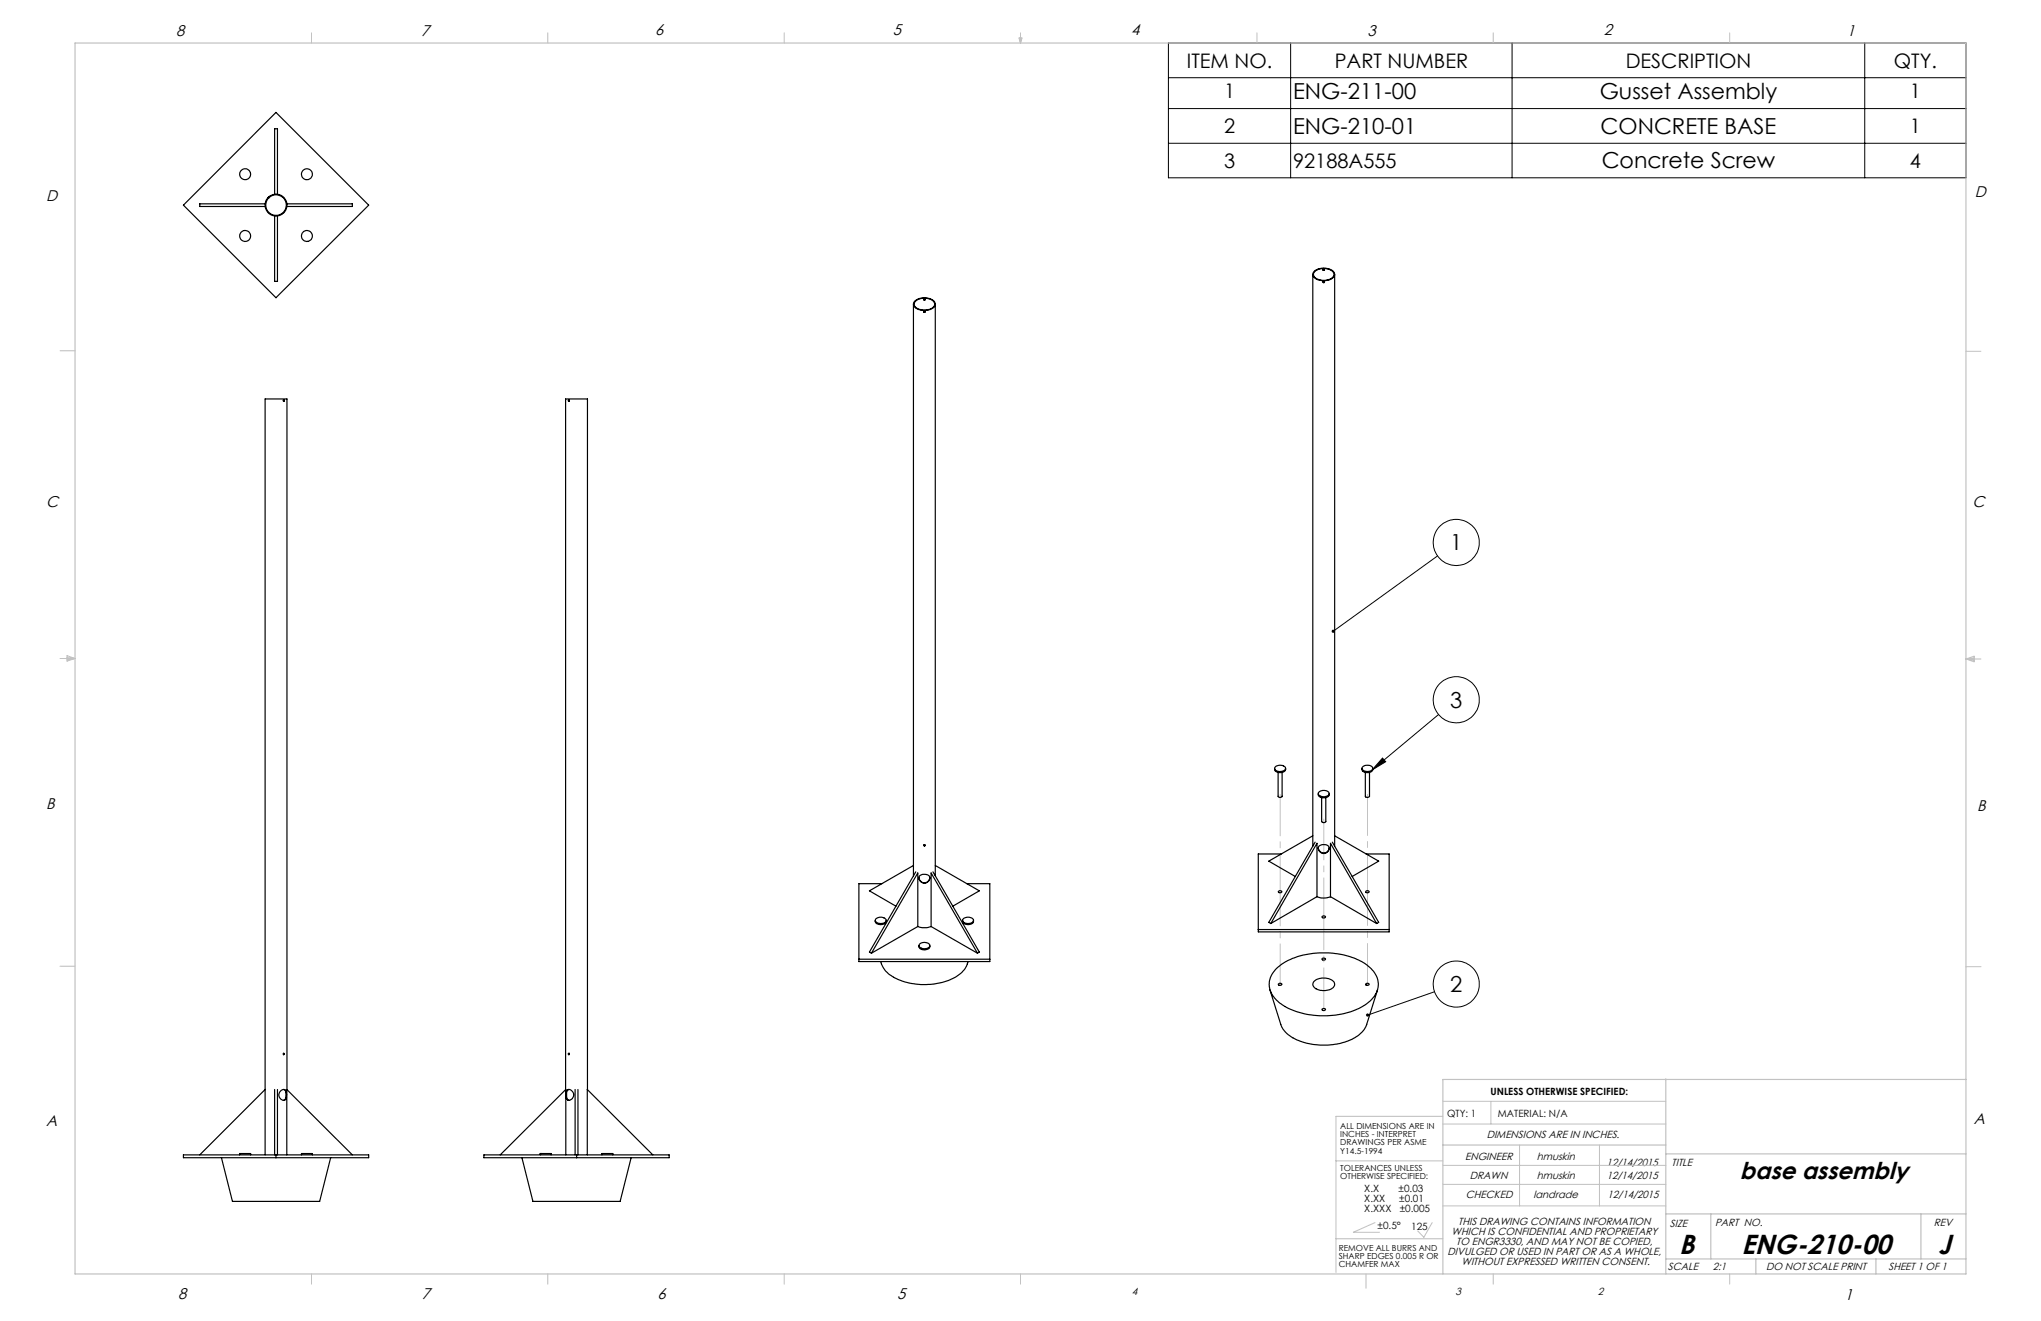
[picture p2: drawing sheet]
<svg xmlns="http://www.w3.org/2000/svg" width="432mm" height="279mm" viewBox="0 0 432 279" stroke-linecap="round" stroke-linejoin="round" font-family="sans-serif">
<g fill="none" stroke="#000" stroke-width=".21">
<path d="M247.2 9.1h168.7v28.5h-168.7zM247.2 16.4h168.7M273.1 9.1v28.5M319.9 9.1v28.5M394.5 9.1v28.5M247.2 23h168.7M247.2 30.3h168.7M304.1 117.6l-22.1 15.9M304.3 151.1l-14 11.7M292.5 160.3l.7 .8-2.9 1.7zM303.5 209.8l-14.2 4.9"/>
<circle cx="308.1" cy="114.7" r="4.9"/>
<circle cx="308.1" cy="148" r="4.9"/>
<circle cx="308.1" cy="208.1" r="4.9"/>
</g>
<path d="M280.1 173.3v40M289.3 168v40.2" fill="none" stroke="#c0c0c0" stroke-width=".21" stroke-dasharray="15.2 1.3 1.3 1.3" stroke-dashoffset="6.6"/>
<path d="M270.8 168v40.4" fill="none" stroke="#c0c0c0" stroke-width=".21" stroke-dasharray="15.2 1.3 1.3 1.3" stroke-dashoffset="6.5"/>
<g fill="none" stroke="#c0c0c0" stroke-width=".21">
<path d="M65.9 6.9v2.2M115.9 6.9v2.2M165.9 6.9v2.2M215.6 8h.6l-.3 1.1zM215.7 8l.2 1.1M215.9 6.9v2.2M216 8l-.1 1.1M265.9 6.9v2.2M315.9 6.9v2.2M365.9 6.9v2.2M12.7 74.2h3.2M415.9 74.3h3.2"/>
<path d="M12.7 139.3h3.2M14.2 139.1l1.7 .2M14.2 138.7l1.7 .6-1.7 .5zM15.9 139.3l-1.7 .3M415.9 139.4h3.2M415.9 139.4l1.8-.6v1.2zM415.9 139.4l1.8 .3M417.7 139.2l-1.8 .2M12.7 204.4h3.2M415.9 204.5h3.2M305.3 236.1h-22.7v33M305.3 232.9h47.1"/>
<path d="M305.3 237.7h47.1M315.4 232.9v4.8M282.6 245.5h22.7M290.9 258.6l-4.6 2h5.6M303 258.6l-1.8 3.1-1.3-1.3M305.3 255.1h47.1M305.3 250.5h47.1M305.3 246.5h47.1M321.5 242.2v12.9M338.4 242.2v12.9M65.9 269.5v2.1M115.9 269.5v2.1"/>
<path d="M165.9 269.5v2.1M215.9 269.5v2.1M282.6 262h22.7M289 269.5v3M315.9 269.5v2.1M365.9 269.5v2.1"/>
</g>
<path d="M15.9 9.1h400v260.4h-400zM352.4 228.2v41.3M415.9 228.3h-110.6v41.2M305.3 242.2h47.1M352.4 256.8h63.5M352.4 244.1h63.5M361.9 256.8v9.5M406.4 256.8v9.5M352.4 266.3h63.5M371.5 266.3v3.2M396.9 266.3v3.2" fill="none" stroke="#c0c0c0" stroke-width=".25"/>
<path d="M281.8 133.2v.5l.2-.2-.2 .2a.34 .34 0 0 0 .5 .1 .34 .34 0 0 0 0-.5 .34 .34 0 0 0-.5-.1zM292.5 160.3l.7 .8-2.9 1.7zM289.1 214.5l-.1 .3 .3-.1-.3 .1a.34 .34 0 0 0 .5 .2 .34 .34 0 0 0 .1-.6 .34 .34 0 0 0-.5 .1z" fill="#000"/>
<g fill="none" stroke="#000" stroke-width=".25">
<path d="M58.4 23.8l19.6 19.6-19.6 19.6-19.6-19.6zM56.1 43.1h-13.8v.6h13.8M56.7 41.9h.1M56.9 41.6h.1M58.1 41.1v-13.9h.6v13.9M58.1 45.7v13.8h.6v-13.8M60.7 43.1h13.8v.6h-13.8M277.7 58v121M278.2 57.2a3.2 3.2 0 0 1 4.1 .4 1.28 1.28 0 0 1-1.4 1.7 2.53 2.53 0 0 1-3.1-1.1v-.6zM278.2 57.4a2.86 2.86 0 0 1 4 .4 1.34 1.34 0 0 1-1.5 1.4 2.43 2.43 0 0 1-2.8-1.1l.1-.4zM279.9 57h.3M279.9 59.6h.3"/>
<path d="M282.4 58v121M193.3 64.3v120.9M193.6 63.6a3.1 3.1 0 0 1 4.2 .4 1.49 1.49 0 0 1-1.8 1.6 2.35 2.35 0 0 1-2.7-1.1l.1-.6zM193.6 63.8a2.93 2.93 0 0 1 4.1 .2 1.3 1.3 0 0 1-1.5 1.5 2.32 2.32 0 0 1-2.8-1.1zM195.4 63.3h.3M195.4 65.9l.1 .1 .2-.1M197.9 64.3v120.9M60 84.6v.2M120.4 84.6v.2M195.4 178.8h.3M269.7 162.5a1.12 1.12 0 0 0 1.7 .8l.5-.2 .1-.6M269.8 162.2a1.43 1.43 0 0 1 2.2 .3 1.31 1.31 0 0 1-2.3 0z"/>
<path d="M270.4 163.4v5a.49 .49 0 0 0 .9 0v-5M277.7 176.8l-9.3 5.3 5.6 3.3M278.2 178.1l-9.8 17 .5 .2M278.9 167.9a1.1 1.1 0 0 0 1.6 .8l.6-.3 .1-.5M279 167.6a1.39 1.39 0 0 1 2.2 .3 1.4 1.4 0 0 1-2.1 .3l-.2-.2zM279 179a1.35 1.35 0 0 1 2.2 .3 1.12 1.12 0 0 1-1.3 1.2 1.12 1.12 0 0 1-.9-1.5zM279.6 168.7v5a.52 .52 0 0 0 .9 0v-5M281.2 179.3a1.15 1.15 0 0 1-1.1 1.1 1.15 1.15 0 0 1-1.2-1M281.9 178.1l9.8 17-.4 .2M282.4 176.8l9.3 5.3-5.6 3.3M288.1 162.5a1.07 1.07 0 0 0 1.7 .8l.6-.3v-.5M288.3 162.2a1.35 1.35 0 0 1 2.1 .4 1.35 1.35 0 0 1-2.3-.1z"/>
<path d="M288.9 163.4v5a.52 .52 0 0 0 .8 0v-5M185.2 194.7a1.12 1.12 0 0 0 1.7 .8l.5-.3 .1-.5M185.3 194.4a1.43 1.43 0 0 1 2.2 .3 1.33 1.33 0 0 1-2.3-.1zM186.6 186.9h-4.9v16.5h27.7v-16.5h-4.9M193.3 183.1l-9.4 5.3 5.6 3.3M193.7 184.4l-9.8 17 .5 .2M194.2 196a4.1 4.1 0 0 0 2.8 0M194.2 196v-11.4l-9.8 17M194.2 196l-9.8 5.6M194.4 200a1.2 1.2 0 0 0 2 .7l.2-.2 .1-.5M194.5 199.7a1.45 1.45 0 0 1 2.2 .3 1.34 1.34 0 0 1-2.1 .4l-.2-.3zM194.6 185.2a1.41 1.41 0 0 1 2.1 .4 1.12 1.12 0 0 1-1.3 1.2 1.12 1.12 0 0 1-.8-1.6z"/>
<path d="M196.7 185.6a1.15 1.15 0 0 1-1.1 1.1 1.15 1.15 0 0 1-1.2-1.1M197 196l9.8 5.6M197 196v-11.4l9.8 17M197.4 184.4l9.8 17-.4 .2M197.9 183.1l9.3 5.3-5.6 3.3M203.7 194.7a1.05 1.05 0 0 0 1.5 .8l.4-.1a.6 .6 0 0 0 .4-.7M203.8 194.4a1.37 1.37 0 0 1 2.2 .3 1.35 1.35 0 0 1-2.3 0zM266.2 196.6h27.7M270.4 188.6a.38 .38 0 0 1 .4-.2 .38 .38 0 0 1 .3 .3l-.3 .1zM271.1 180.6h-4.9v16.5h27.7v-16.5h-4.9M278.6 189.7a3.8 3.8 0 0 0 2.9 0M278.6 189.7v-11.3l-9.7 16.9"/>
<path d="M278.6 189.7l-9.7 5.6M279.7 193.9a.34 .34 0 0 1 .4-.2 .34 .34 0 0 1 .3 .4h-.5zM281.5 189.7v-11.3l9.8 16.9M281.5 189.7l9.8 5.6M288.9 188.6a.36 .36 0 0 1 .4-.2 .36 .36 0 0 1 .3 .3l-.5 .1zM181.7 202.9h27.7M186.3 203.4a6.2 6.2 0 0 0 4.6 4.1 13.8 13.8 0 0 0 12.3-1.5l1-1.2 .6-1.4M268.7 209.4l2.3 7.3a6.5 6.5 0 0 0 4.7 3.7 13.9 13.9 0 0 0 11.9-1.6l1-1 .5-1.1 2.3-7.3M269.8 205.1a14.6 14.6 0 0 1 10.9-3.6 13.4 13.4 0 0 1 9.8 3.9 4.4 4.4 0 0 1-1 6.6 16.4 16.4 0 0 1-12.5 2.6 11.1 11.1 0 0 1-7.8-4.2 4.2 4.2 0 0 1 .6-5.3zM270.4 208.1a.38 .38 0 0 1 .4-.2 .38 .38 0 0 1 .3 .4l-.3 .1zM278 207.6a3.2 3.2 0 0 1 4.3 .3 1.38 1.38 0 0 1-1.6 1.5 2.52 2.52 0 0 1-2.9-1zM279.7 202.7a.35 .35 0 0 1 .4-.1 .35 .35 0 0 1 .3 .4h-.6z"/>
<path d="M279.7 213.4a.34 .34 0 0 1 .4-.1 .34 .34 0 0 1 .3 .3l-.5 .1zM288.9 208.1a.36 .36 0 0 1 .4-.1 .36 .36 0 0 1 .3 .3l-.5 .1zM56.1 230.4l-13.8 13.9M58.1 230.4v13.9M58.7 230.4v13.9M59.5 230.6a.68 .68 0 0 1 .9 0 .68 .68 0 0 1 .2 .8 .93 .93 0 0 1-.6 1.3 1.18 1.18 0 0 1-1-.9 1.18 1.18 0 0 1 .5-1.2zM60 222.8v.3M60 230.4a1.55 1.55 0 0 1 .4 1.9l-.4 .4M60.7 230.4v-146h-4.6v159.9M119.7 230.4v-146h4.6v146M119.9 230.6a1.04 1.04 0 0 1 1.3 .3 1.04 1.04 0 0 1-.1 1.3 .74 .74 0 0 1-.9 .5 .74 .74 0 0 1-.5-.9zM120.4 222.8v.3"/>
<path d="M120.4 230.4a1.2 1.2 0 0 0-.5 1.6l.2 .5 .3 .2M121.7 230.4v13.9M122.3 230.4v13.9M38.8 244.3h39.2v.6h-39.2zM46.8 244.9l2.4 9.2h18.4l2.4-9.2M50.7 244.3v-.3h2.3v.3M58.4 244.3v.6M60.7 244.3v-13.9l13.8 13.9M63.8 244.3v-.3h2.3v.3M102.4 244.3h39.2v.6h-39.2zM105.8 244.3l13.9-13.9v13.9M110.4 244.9l2.3 9.2h18.5l2.3-9.2"/>
<path d="M114.3 244h.1M114.3 244h2.3v.3M114.3 244v.3M122 244.3v.6M124.2 244.3v-13.9l13.9 13.9M127.4 244.3v-.3h2.2v.3"/>
<circle cx="51.9" cy="36.9" r="1.14"/>
<circle cx="64.9" cy="36.9" r="1.16"/>
<circle cx="51.9" cy="49.9" r="1.17"/>
<circle cx="58.4" cy="43.4" r="2.17"/>
<circle cx="58.4" cy="43.4" r="2.32"/>
<circle cx="64.9" cy="49.9" r="1.15"/>
<circle cx="280" cy="57.1" r=".14"/>
<circle cx="280.1" cy="59.7" r=".15"/>
<circle cx="195.5" cy="63.4" r=".14"/>
<circle cx="195.5" cy="65.9" r=".15"/>
<circle cx="60" cy="84.7" r=".14"/>
<circle cx="120.4" cy="84.7" r=".15"/>
<circle cx="195.6" cy="178.8" r=".15"/>
<circle cx="60" cy="222.9" r=".12"/>
<circle cx="120.4" cy="222.9" r=".12"/>
</g>
<g font-size="5.8">
<text x="355.2" y="265.2">B</text>
<text x="368.4" y="265.2">ENG-210-00</text>
<text x="410.1" y="265.2">J</text>
</g>
<text font-size="5.1" x="368.1" y="249.4">base assembly</text>
<g font-size="4.7">
<text x="273.6" y="20.9">ENG-211-00</text>
<text x="338.4" y="20.9">Gusset Assembly</text>
<text x="273.6" y="28.3">ENG-210-01</text>
<text x="338.6" y="28.3">CONCRETE BASE</text>
<text x="338.9" y="35.6">Concrete Screw</text>
<text x="306.8" y="116.4">1</text>
<text x="306.8" y="149.7">3</text>
<text x="306.8" y="209.8">2</text>
</g>
<g font-size="4.2">
<text x="251.1" y="14.3">ITEM NO.</text>
<text x="282.4" y="14.3">PART NUMBER</text>
<text x="343.9" y="14.3">DESCRIPTION</text>
<text x="400.7" y="14.3">QTY.</text>
<text x="259" y="20.8">1</text>
<text x="404.1" y="20.8">1</text>
<text x="259" y="28.1">2</text>
<text x="404.1" y="28.1">1</text>
<text x="259" y="35.5">3</text>
<text x="273.6" y="35.5">92188A555</text>
<text x="404.1" y="35.5">4</text>
</g>
<g font-size="3.3">
<text x="37.2" y="7.6">8</text>
<text x="89.1" y="7.6">7</text>
<text x="138.6" y="7.4">6</text>
<text x="188.9" y="7.4">5</text>
<text x="239.3" y="7.5">4</text>
<text x="289.3" y="7.6">3</text>
<text x="339.3" y="7.5">2</text>
<text x="390.8" y="7.6">1</text>
<text x="417.8" y="41.6">D</text>
<text x="9.8" y="42.5">D</text>
<text x="9.8" y="107.2">C</text>
<text x="417.3" y="107.3">C</text>
<text x="9.7" y="171.1">B</text>
<text x="418.3" y="171.5">B</text>
<text x="9.7" y="238.1">A</text>
<text x="417.6" y="237.7">A</text>
<text x="37.7" y="274.7">8</text>
<text x="89.3" y="274.7">7</text>
<text x="139.1" y="274.7">6</text>
<text x="189.8" y="274.7">5</text>
<text x="390.3" y="275">1</text>
</g>
<g font-size="2.2">
<text x="310" y="245.4">ENGINEER</text>
<text x="314.5" y="240.8">DIMENSIONS ARE IN INCHES.</text>
<text x="325.1" y="245.4">hmuskin</text>
<text x="311" y="249.4">DRAWN</text>
<text x="325.1" y="249.4">hmuskin</text>
<text x="339.9" y="246.5">12/14/2015</text>
<text x="339.9" y="249.4">12/14/2015</text>
<text x="353.6" y="246.5">TITLE</text>
<text x="310.1" y="253.5">CHECKED</text>
<text x="324.5" y="253.5">landrade</text>
<text x="340.1" y="253.5">12/14/2015</text>
<text x="307.1" y="261.2">WHICH IS CONFIDENTIAL AND PROPRIETARY</text>
<text x="308.1" y="263.3">TO ENGR3330, AND MAY NOT BE COPIED,</text>
<text x="308.5" y="259">THIS DRAWING CONTAINS INFORMATION</text>
<text x="353.3" y="259.6">SIZE</text>
<text x="362.9" y="259.4">PART NO.</text>
<text x="409.1" y="259.4">REV</text>
<text x="306.3" y="265.4">DIVULGED OR USED IN PART OR AS A WHOLE,</text>
<text x="309.2" y="267.5">WITHOUT EXPRESSED WRITTEN CONSENT.</text>
<text x="352.9" y="268.7">SCALE</text>
<text x="362.4" y="268.7">2:1</text>
<text x="373.6" y="268.7">DO NOT SCALE PRINT</text>
<text x="399.5" y="268.7">SHEET 1 OF 1</text>
<text x="239.5" y="273.9">4</text>
<text x="307.9" y="274">3</text>
<text x="338.1" y="273.9">2</text>
</g>
<g font-size="2.1">
<text x="315.3" y="231.6">UNLESS OTHERWISE SPECIFIED:</text>
<text x="306.2" y="236.2">QTY: 1</text>
<text x="316.9" y="236.2">MATERIAL: N/A</text>
<text x="288.6" y="252.1">X.X</text>
<text x="288.6" y="254.3">X.XX</text>
<text x="288.6" y="256.4">X.XXX</text>
<text x="295.9" y="252.1">±0.03</text>
<text x="296" y="254.3">±0.01</text>
<text x="296.1" y="256.4">±0.005</text>
<text x="291.4" y="259.9">±0.5°</text>
<text x="298.6" y="260.2">125</text>
</g>
<g font-size="1.8">
<text x="283.5" y="238.7">ALL DIMENSIONS ARE IN</text>
<text x="283.5" y="240.5">INCHES - INTERPRET</text>
<text x="283.5" y="242.2">DRAWINGS PER ASME</text>
<text x="283.5" y="244">Y14.5-1994</text>
<text x="283.5" y="247.6">TOLERANCES UNLESS</text>
<text x="283.5" y="249.4">OTHERWISE SPECIFIED:</text>
<text x="283.2" y="264.5">REMOVE ALL BURRS AND</text>
<text x="283.2" y="266.3">SHARP EDGES 0.005 R OR</text>
<text x="283.2" y="268">CHAMFER MAX</text>
</g>
</svg>
